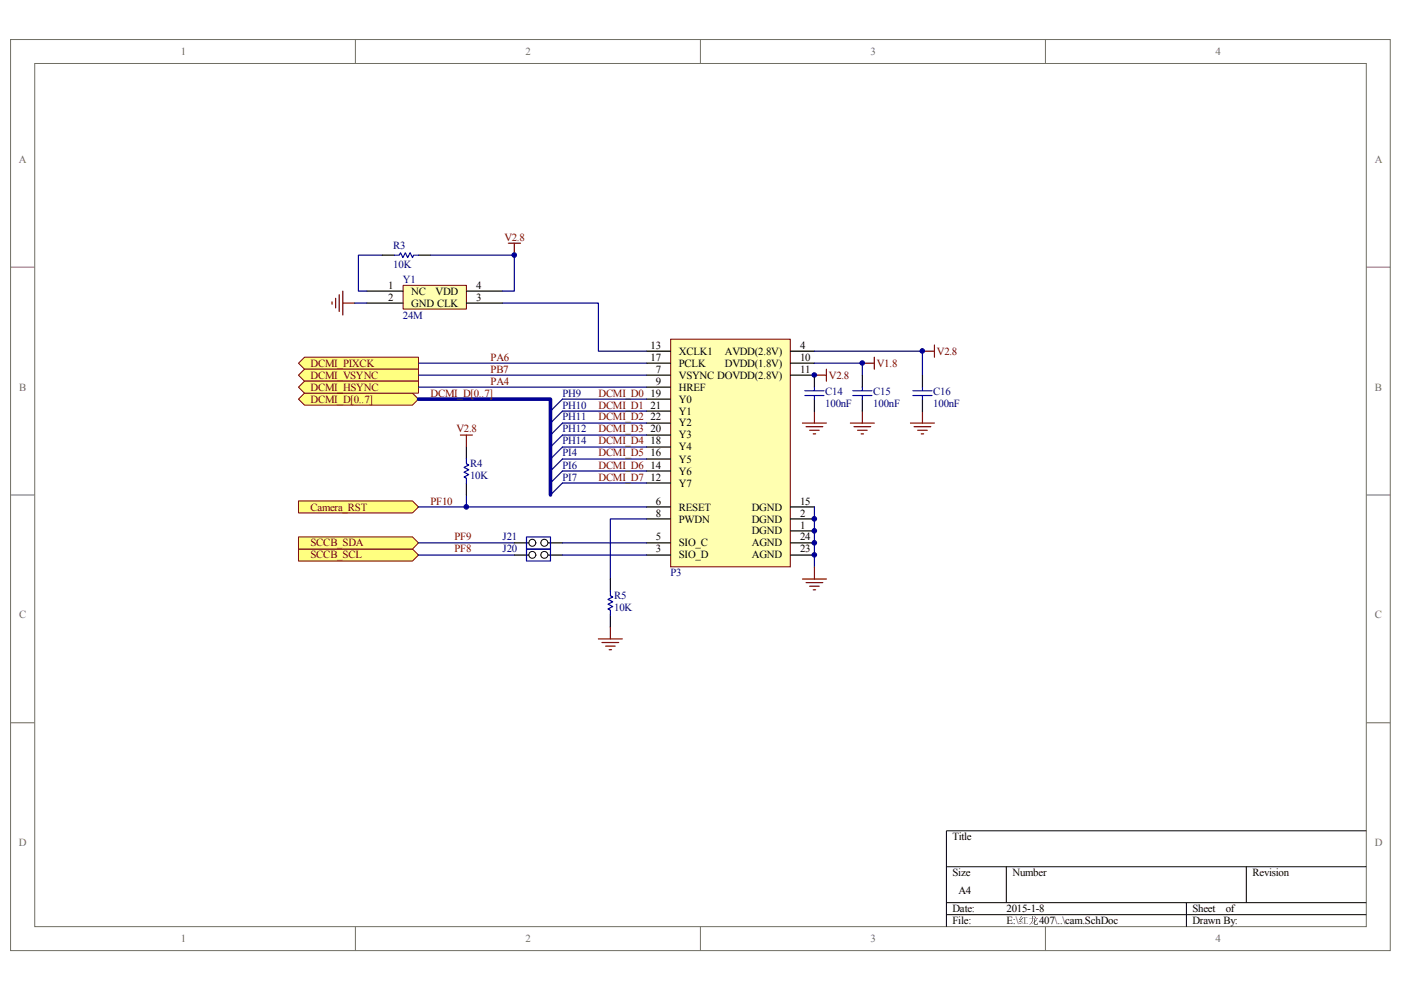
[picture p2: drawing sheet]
<svg xmlns="http://www.w3.org/2000/svg" width="297mm" height="210mm" viewBox="0 0 297 210" stroke-linecap="round" stroke-linejoin="round" font-family="sans-serif">
<path d="M2.2 8.4h292.6v193.1h-292.6z" fill="none" stroke="#706f64" stroke-width=".21"/>
<path d="M7.4 13.5h282.3v183h-282.3z" fill="#fff"/>
<g fill="none" stroke="#706f64" stroke-width=".21">
<path d="M7.4 13.5h282.3v183h-282.3zM75.3 8.3v5.1M148.5 8.3v5.1M221.7 8.3v5.1M2.2 56.6h5.1M289.7 56.6h5.1M2.2 104.9h5.1M289.7 104.9h5.1M2.2 153.2h5.1M289.7 153.2h5.1M75.3 196.5v5.1M148.5 196.5v5.1"/>
<path d="M221.7 196.5v5.1"/>
</g>
<path d="M289.7 176.1h-89v20.4M200.7 183.8h89M200.7 191.4h89M200.7 193.9h89M213.4 183.8v7.6M251.5 191.4v5.1M264.2 183.8v7.6" fill="none" stroke="#000" stroke-width=".21"/>
<path d="M142.2 72h25.4v48.2h-25.4z" fill="#ffffb0"/>
<path d="M142.2 71.9h25.4v48.3h-25.4z" fill="none" stroke="#800000" stroke-width=".21"/>
<g fill="none" stroke="#000" stroke-width=".25">
<path d="M137.1 74.5h5.1M137.1 79.5h5.1M137.1 77h5.1M167.6 74.5h5.1M167.6 79.5h5.1M167.6 77h5.1M137.1 82.1h5.1M137.1 99.9h5.1M137.1 97.3h5.1M137.1 94.8h5.1M137.1 84.6h5.1M137.1 92.2h5.1"/>
<path d="M137.1 87.2h5.1M137.1 89.7h5.1M137.1 110h5.1M137.1 117.7h5.1M137.1 115.1h5.1M137.1 107.5h5.1M137.1 102.4h5.1M167.6 112.6h5.1M167.6 110h5.1M167.6 117.7h5.1M167.6 115.1h5.1M167.6 107.5h5.1"/>
</g>
<path d="M63.3 77l1.3-1.3h24.1v2.6h-24.1z" fill-rule="evenodd" fill="#ffff80"/>
<path d="M63.3 77l1.3-1.3h24.1v2.6h-24.1z" fill="none" stroke="#800000" stroke-width=".21"/>
<path d="M63.3 79.5l1.3-1.2h24.1v2.5h-24.1z" fill-rule="evenodd" fill="#ffff80"/>
<path d="M63.3 79.5l1.3-1.2h24.1v2.5h-24.1z" fill="none" stroke="#800000" stroke-width=".21"/>
<path d="M63.3 84.6l1.3-1.2h22.9l1.2 1.2-1.2 1.3h-22.9z" fill-rule="evenodd" fill="#ffff80"/>
<path d="M63.3 84.6l1.3-1.2h22.9l1.2 1.2-1.2 1.3h-22.9z" fill="none" stroke="#800000" stroke-width=".21"/>
<path d="M63.3 82.1l1.3-1.3h24.1v2.6h-24.1z" fill-rule="evenodd" fill="#ffff80"/>
<path d="M63.3 82.1l1.3-1.3h24.1v2.6h-24.1z" fill="none" stroke="#800000" stroke-width=".21"/>
<path d="M63.3 106.2h24.2l1.2 1.3-1.2 1.3h-24.2z" fill-rule="evenodd" fill="#ffff80"/>
<path d="M63.3 106.2h24.2l1.2 1.3-1.2 1.3h-24.2z" fill="none" stroke="#800000" stroke-width=".21"/>
<g fill="none" stroke="#800000" stroke-width=".25">
<path d="M70.4 64v.5M71.2 63.2v2.1M71.9 62.5v3.5M72.7 61.7v5.1M72.7 64.3h2.5M170.1 89.7h5.1M170.9 90.5h3.6M171.7 91.2h2M172.4 92h.5M172.7 87.2v2.5M170.1 122.8h5.1M170.9 123.5h3.6"/>
<path d="M171.7 124.3h2M172.4 125.1h.5M172.7 120.2v2.6"/>
</g>
<g fill="none" stroke="#000080" stroke-width=".25">
<path d="M88.7 77h48.4M88.7 79.5h48.4M106.5 64.3h20.4v10.2h10.2M88.7 82.1h48.4M137.1 84.6h-17.9l-2.5 2.6M137.1 87.2h-17.9l-2.5 2.5M137.1 89.7h-17.9l-2.5 2.5M137.1 92.2h-17.9l-2.5 2.6M137.1 97.3h-17.9l-2.5 2.6M137.1 94.8h-17.9l-2.5 2.5M137.1 99.9h-17.9l-2.5 2.5M88.7 107.5h48.4"/>
<path d="M137.1 102.4h-17.9l-2.5 2.5M172.7 107.5v12.7"/>
</g>
<path d="M88.7 84.6h28v20.3" fill="none" stroke="#000080" stroke-width=".76"/>
<path d="M63.3 116.4h24.2l1.2 1.3-1.2 1.3h-24.2z" fill-rule="evenodd" fill="#ffff80"/>
<path d="M63.3 116.4h24.2l1.2 1.3-1.2 1.3h-24.2z" fill="none" stroke="#800000" stroke-width=".21"/>
<path d="M63.3 113.8h24.2l1.2 1.3-1.2 1.3h-24.2z" fill-rule="evenodd" fill="#ffff80"/>
<path d="M63.3 113.8h24.2l1.2 1.3-1.2 1.3h-24.2z" fill="none" stroke="#800000" stroke-width=".21"/>
<path d="M98.9 104.9v2.6M137.1 110h-7.7v12.8" fill="none" stroke="#000080" stroke-width=".25"/>
<g fill="none" stroke="#800000" stroke-width=".25">
<path d="M180.3 89.7h5.1M181.1 90.5h3.5M181.8 91.2h2M182.6 92h.5M182.8 87.2v2.5M193 89.7h5.1M193.8 90.5h3.6M194.6 91.2h2M195.3 92h.5M195.6 87.2v2.5M126.9 135.5h5M127.6 136.2h3.6"/>
<path d="M128.4 137h2M129.2 137.8h.5M129.4 132.9v2.6"/>
</g>
<path d="M85.5 60.5h13.4v5h-13.4z" fill="#ffffb0"/>
<path d="M85.5 60.5h13.4v5h-13.4z" fill="none" stroke="#800000" stroke-width=".21"/>
<g fill="none" stroke="#000" stroke-width=".25">
<path d="M81.1 54.1h2.5M88.7 54.1h2.6M77.8 61.7h7.6M77.8 64.3h7.6M98.9 61.7h7.6M98.9 64.3h7.6M172.7 79.5v2.6M182.8 79.5v2.6M195.6 79.5v2.6M98.9 94.8v2.5M172.7 84.6v2.6M182.8 84.6v2.6"/>
<path d="M195.6 84.6v2.6M98.9 102.4v2.5M109 117.7h4.7M129.4 122.8v2.5M129.4 130.4v2.5"/>
</g>
<path d="M81.1 54.1h-5.1v7.6h1.8M91.3 54.1h17.7v7.6h-2.5M75.2 64.3h2.6M172.7 74.5h22.9v5M172.7 77h10.1v2.5M88.7 117.7h20.3" fill="none" stroke="#000080" stroke-width=".25"/>
<g fill="none" stroke="#00f" stroke-width=".25">
<path d="M83.6 54.1h1.1l.2-.5 .5 1 .5-1 .5 1 .5-1 .6 1 .2-.5h1M98.9 97.3v1l.5 .3-1 .5 1 .5-1 .5 1 .5-1 .5 .5 .3v1M170.6 82.8h4.1M170.6 83.9h4.1M172.7 82.1v.7M172.7 83.9v.7M180.8 82.8h4.1M180.8 83.9h4.1M182.8 82.1v.7M182.8 83.9v.7M193.5 82.8h4.1M193.5 83.9h4.1"/>
<path d="M195.6 82.1v.7M195.6 83.9v.7M129.4 125.3v1l.5 .3-1 .5 1 .5-1 .5 1 .5-1 .5 .5 .3v1"/>
</g>
<path d="M107.8 51.6h2.6M109 51.6v2.5M172.7 79.5h2.5M175.2 78.3v2.5M182.8 77h2.6M185.4 75.7v2.6M195.6 74.5h2.5M198.1 73.2v2.5M97.6 92.2h2.6M98.9 92.2v2.6" fill="none" stroke="#800000" stroke-width=".25"/>
<circle cx="112.8" cy="117.6" r=".73" fill="#fff"/>
<circle cx="112.8" cy="117.6" r=".73" fill="none" stroke="#000" stroke-width=".21"/>
<path d="M114.7 117.7h4.5" fill="none" stroke="#000" stroke-width=".25"/>
<circle cx="115.4" cy="117.7" r=".74" fill="#fff"/>
<circle cx="115.4" cy="117.7" r=".74" fill="none" stroke="#000" stroke-width=".21"/>
<path d="M111.6 116.4h5.1v2.6h-5.1z" fill="none" stroke="#00f" stroke-width=".25"/>
<path d="M88.7 115.1h20.3" fill="none" stroke="#000080" stroke-width=".25"/>
<path d="M109 115.1h4.7" fill="none" stroke="#000" stroke-width=".25"/>
<circle cx="112.8" cy="115.1" r=".73" fill="#fff"/>
<circle cx="112.8" cy="115.1" r=".73" fill="none" stroke="#000" stroke-width=".21"/>
<path d="M114.7 115.1h4.5" fill="none" stroke="#000" stroke-width=".25"/>
<circle cx="115.4" cy="115.1" r=".75" fill="#fff"/>
<circle cx="115.4" cy="115.1" r=".75" fill="none" stroke="#000" stroke-width=".21"/>
<path d="M111.6 113.8h5.1v2.6h-5.1z" fill="none" stroke="#00f" stroke-width=".25"/>
<path d="M119.2 115.1h17.9M119.2 117.7h17.9" fill="none" stroke="#000080" stroke-width=".25"/>
<circle cx="98.9" cy="107.5" r=".49" fill="#000080"/>
<circle cx="98.9" cy="107.5" r=".49" fill="none" stroke="#000080" stroke-width=".21"/>
<circle cx="109" cy="54.1" r=".48" fill="#000080"/>
<circle cx="109" cy="54.1" r=".48" fill="none" stroke="#000080" stroke-width=".21"/>
<circle cx="172.7" cy="117.6" r=".48" fill="#000080"/>
<circle cx="172.7" cy="117.6" r=".48" fill="none" stroke="#000080" stroke-width=".21"/>
<circle cx="172.7" cy="115.1" r=".49" fill="#000080"/>
<circle cx="172.7" cy="115.1" r=".49" fill="none" stroke="#000080" stroke-width=".21"/>
<circle cx="172.7" cy="112.5" r=".49" fill="#000080"/>
<circle cx="172.7" cy="112.5" r=".49" fill="none" stroke="#000080" stroke-width=".21"/>
<circle cx="172.6" cy="110" r=".49" fill="#000080"/>
<circle cx="172.6" cy="110" r=".49" fill="none" stroke="#000080" stroke-width=".21"/>
<circle cx="172.7" cy="79.5" r=".48" fill="#000080"/>
<circle cx="172.7" cy="79.5" r=".48" fill="none" stroke="#000080" stroke-width=".21"/>
<circle cx="182.8" cy="77" r=".48" fill="#000080"/>
<circle cx="182.8" cy="77" r=".48" fill="none" stroke="#000080" stroke-width=".21"/>
<circle cx="195.6" cy="74.4" r=".49" fill="#000080"/>
<circle cx="195.6" cy="74.4" r=".49" fill="none" stroke="#000080" stroke-width=".21"/>
<g font-size="2.3" fill="#706f64">
<text x="38.3" y="11.6">1</text>
<text x="111.4" y="11.6">2</text>
<text x="184.6" y="11.6">3</text>
<text x="257.7" y="11.6">4</text>
<text x="4" y="34.5">A</text>
<text x="291.5" y="34.5">A</text>
<text x="4.1" y="82.8">B</text>
<text x="291.5" y="82.8">B</text>
<text x="4.1" y="131.1">C</text>
<text x="291.5" y="131.1">C</text>
<text x="4" y="179.4">D</text>
<text x="291.5" y="179.4">D</text>
<text x="38.3" y="199.8">1</text>
<text x="111.4" y="199.8">2</text>
<text x="184.6" y="199.8">3</text>
<text x="257.7" y="199.8">4</text>
</g>
<g font-size="2.3" fill="#000080">
<text x="83.4" y="52.8">R3</text>
<text x="83.4" y="56.9">10K</text>
<text x="85.4" y="59.9">Y1</text>
<text x="85.4" y="67.6">24M</text>
<text x="175" y="83.8">C14</text>
<text x="185.2" y="83.8">C15</text>
<text x="197.9" y="83.8">C16</text>
<text x="119.2" y="84.1">PH9</text>
<text x="119.2" y="86.6">PH10</text>
<text x="119.2" y="89.2">PH11</text>
<text x="175" y="86.4">100nF</text>
<text x="185.2" y="86.4">100nF</text>
<text x="197.9" y="86.4">100nF</text>
<text x="119.2" y="91.7">PH12</text>
<text x="119.2" y="94.2">PH14</text>
<text x="99.7" y="99.1">R4</text>
<text x="99.7" y="101.6">10K</text>
<text x="119.2" y="96.8">PI4</text>
<text x="119.2" y="99.4">PI6</text>
<text x="119.2" y="101.9">PI7</text>
<text x="106.5" y="117.1">J20</text>
<text x="106.5" y="114.6">J21</text>
<text x="142.2" y="122.2">P3</text>
<text x="130.2" y="127">R5</text>
<text x="130.2" y="129.6">10K</text>
</g>
<g font-size="2.3" fill="#800000">
<text x="106.9" y="51">V2.8</text>
<text x="65.8" y="77.7">DCMI_PIXCK</text>
<text x="104" y="76.5">PA6</text>
<text x="185.9" y="77.7">V1.8</text>
<text x="198.6" y="75.2">V2.8</text>
<text x="65.8" y="80.3">DCMI_VSYNC</text>
<text x="65.8" y="82.8">DCMI_HSYNC</text>
<text x="104" y="81.5">PA4</text>
<text x="104" y="79">PB7</text>
<text x="175.7" y="80.3">V2.8</text>
<text x="65.8" y="85.3">DCMI_D[0..7]</text>
<text x="91.3" y="84.1">DCMI_D[0..7]</text>
<text x="126.9" y="84.1">DCMI_D0</text>
<text x="126.9" y="86.6">DCMI_D1</text>
<text x="126.9" y="89.2">DCMI_D2</text>
<text x="96.8" y="91.7">V2.8</text>
<text x="126.9" y="91.7">DCMI_D3</text>
<text x="126.9" y="94.2">DCMI_D4</text>
<text x="126.9" y="96.8">DCMI_D5</text>
<text x="126.9" y="99.4">DCMI_D6</text>
<text x="126.9" y="101.9">DCMI_D7</text>
<text x="91.3" y="107">PF10</text>
<text x="65.8" y="108.2">Camera_RST</text>
<text x="65.8" y="118.4">SCCB_SCL</text>
<text x="65.8" y="115.9">SCCB_SDA</text>
<text x="96.4" y="117.1">PF8</text>
<text x="96.4" y="114.6">PF9</text>
</g>
<g font-size="2.3">
<text x="82.3" y="61.2">1</text>
<text x="82.3" y="63.8">2</text>
<text x="87.2" y="65">GND CLK</text>
<text x="87.2" y="62.5">NC</text>
<text x="92.4" y="62.5">VDD</text>
<text x="101" y="61.2">4</text>
<text x="101" y="63.8">3</text>
<text x="137.9" y="73.9">13</text>
<text x="137.9" y="76.5">17</text>
<text x="143.9" y="75.2">XCLK1</text>
<text x="143.9" y="77.7">PCLK</text>
<text x="153.7" y="77.7">DVDD(1.8V)</text>
<text x="153.7" y="75.2">AVDD(2.8V)</text>
<text x="169.6" y="73.9">4</text>
<text x="169.6" y="76.5">10</text>
<text x="139" y="79">7</text>
<text x="139" y="81.5">9</text>
<text x="143.9" y="80.3">VSYNC DOVDD(2.8V)</text>
<text x="143.9" y="82.8">HREF</text>
<text x="169.6" y="79">11</text>
<text x="137.9" y="84.1">19</text>
<text x="137.9" y="86.6">21</text>
<text x="137.9" y="89.2">22</text>
<text x="143.9" y="85.3">Y0</text>
<text x="143.9" y="87.9">Y1</text>
<text x="137.9" y="94.2">18</text>
<text x="137.9" y="91.7">20</text>
<text x="143.9" y="95.5">Y4</text>
<text x="143.9" y="93">Y3</text>
<text x="143.9" y="90.4">Y2</text>
<text x="137.9" y="101.9">12</text>
<text x="137.9" y="99.4">14</text>
<text x="137.9" y="96.8">16</text>
<text x="143.9" y="100.6">Y6</text>
<text x="143.9" y="98.1">Y5</text>
<text x="139" y="107">6</text>
<text x="143.9" y="103.2">Y7</text>
<text x="169.6" y="107">15</text>
<text x="139" y="109.5">8</text>
<text x="143.9" y="108.2">RESET</text>
<text x="143.9" y="110.8">PWDN</text>
<text x="159.4" y="113.3">DGND</text>
<text x="159.4" y="110.8">DGND</text>
<text x="159.4" y="108.2">DGND</text>
<text x="169.6" y="112.1">1</text>
<text x="169.6" y="109.5">2</text>
<text x="139" y="117.1">3</text>
<text x="139" y="114.6">5</text>
<text x="143.9" y="118.4">SIO_D</text>
<text x="143.9" y="115.9">SIO_C</text>
<text x="159.4" y="118.4">AGND</text>
<text x="159.4" y="115.9">AGND</text>
<text x="169.6" y="117.1">23</text>
<text x="169.6" y="114.6">24</text>
<text x="201.9" y="178.1">Title</text>
<text x="201.9" y="185.8">Size</text>
<text x="214.7" y="185.8">Number</text>
<text x="265.6" y="185.8">Revision</text>
<text x="203.2" y="189.6">A4</text>
<text x="201.9" y="193.4">Date:</text>
<text x="201.9" y="196">File:</text>
<text x="213.4" y="193.4">2015-1-8</text>
<text x="213.4" y="196">E:\红红407\..\cam.SchDoc</text>
<text x="252.8" y="193.4">Sheet</text>
<text x="252.8" y="196">Drawn By:</text>
<text x="259.9" y="193.4">of</text>
</g>
</svg>
